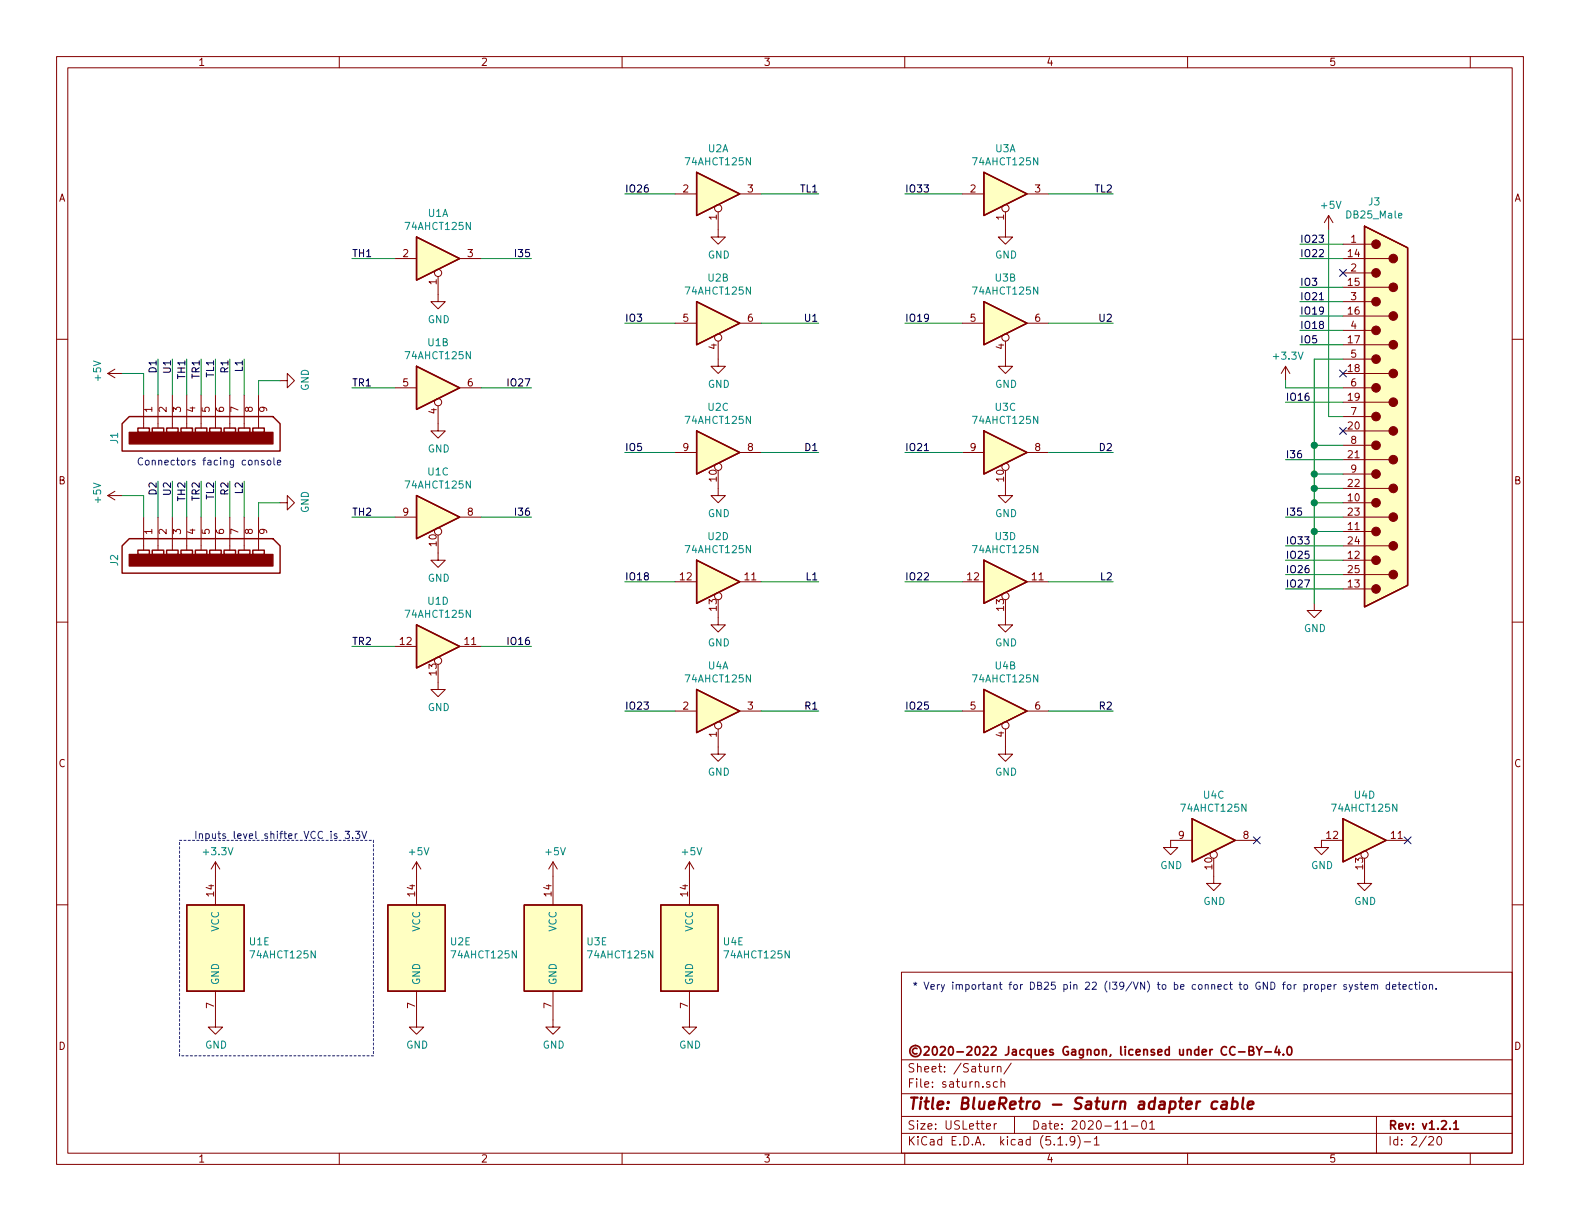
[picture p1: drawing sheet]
EESchema Schematic File Version 4
EELAYER 30 0
EELAYER END
$Descr USLetter 11000 8500
encoding utf-8
Sheet 2 20
Title "BlueRetro - Saturn adapter cable"
Date "2020-11-01"
Rev "v1.2.1"
Comp "©2020-2022 Jacques Gagnon, licensed under CC-BY-4.0"
Comment1 ""
Comment2 ""
Comment3 ""
Comment4 ""
$EndDescr
$Comp
L 74xx:74LS125 U1
U 1 1
P 3050 1800
F 0 "U1" H 3050 2117 50  0000 C CNN
F 1 "74AHCT125N" H 3050 2026 50  0000 C CNN
F 2 "" H 3050 1800 50  0001 C CNN
F 3 "http://www.ti.com/lit/gpn/sn74LS125" H 3050 1800 50  0001 C CNN
	1    3050 1800
	1    0    0    -1  
$EndComp
$Comp
L 74xx:74LS125 U1
U 2 1
P 3050 2700
F 0 "U1" H 3050 3017 50  0000 C CNN
F 1 "74AHCT125N" H 3050 2926 50  0000 C CNN
F 2 "" H 3050 2700 50  0001 C CNN
F 3 "http://www.ti.com/lit/gpn/sn74LS125" H 3050 2700 50  0001 C CNN
	2    3050 2700
	1    0    0    -1  
$EndComp
$Comp
L 74xx:74LS125 U1
U 3 1
P 3050 3600
F 0 "U1" H 3050 3917 50  0000 C CNN
F 1 "74AHCT125N" H 3050 3826 50  0000 C CNN
F 2 "" H 3050 3600 50  0001 C CNN
F 3 "http://www.ti.com/lit/gpn/sn74LS125" H 3050 3600 50  0001 C CNN
	3    3050 3600
	1    0    0    -1  
$EndComp
$Comp
L 74xx:74LS125 U1
U 4 1
P 3050 4500
F 0 "U1" H 3050 4817 50  0000 C CNN
F 1 "74AHCT125N" H 3050 4726 50  0000 C CNN
F 2 "" H 3050 4500 50  0001 C CNN
F 3 "http://www.ti.com/lit/gpn/sn74LS125" H 3050 4500 50  0001 C CNN
	4    3050 4500
	1    0    0    -1  
$EndComp
$Comp
L Connector:DB25_Male J3
U 1 1
P 9650 2900
F 0 "J3" H 9568 1408 50  0000 C CNN
F 1 "DB25_Male" H 9568 1499 50  0000 C CNN
F 2 "" H 9650 2900 50  0001 C CNN
F 3 " ~" H 9650 2900 50  0001 C CNN
	1    9650 2900
	1    0    0    1   
$EndComp
$Comp
L 74xx:74LS125 U3
U 5 1
P 3850 6600
F 0 "U3" H 4080 6646 50  0000 L CNN
F 1 "74AHCT125N" H 4080 6555 50  0000 L CNN
F 2 "" H 3850 6600 50  0001 C CNN
F 3 "http://www.ti.com/general/docs/suppproductinfo.tsp?distId=10&gotoUrl=http%3A%2F%2Fwww.ti.com%2Flit%2Fgpn%2Fsn74ahct125" H 3850 6600 50  0001 C CNN
	5    3850 6600
	1    0    0    -1  
$EndComp
$Comp
L 74xx:74LS125 U2
U 1 1
P 5000 1350
F 0 "U2" H 5000 1667 50  0000 C CNN
F 1 "74AHCT125N" H 5000 1576 50  0000 C CNN
F 2 "" H 5000 1350 50  0001 C CNN
F 3 "http://www.ti.com/lit/gpn/sn74LS125" H 5000 1350 50  0001 C CNN
	1    5000 1350
	1    0    0    -1  
$EndComp
$Comp
L 74xx:74LS125 U2
U 2 1
P 5000 2250
F 0 "U2" H 5000 2567 50  0000 C CNN
F 1 "74AHCT125N" H 5000 2476 50  0000 C CNN
F 2 "" H 5000 2250 50  0001 C CNN
F 3 "http://www.ti.com/lit/gpn/sn74LS125" H 5000 2250 50  0001 C CNN
	2    5000 2250
	1    0    0    -1  
$EndComp
$Comp
L 74xx:74LS125 U2
U 3 1
P 5000 3150
F 0 "U2" H 5000 3467 50  0000 C CNN
F 1 "74AHCT125N" H 5000 3376 50  0000 C CNN
F 2 "" H 5000 3150 50  0001 C CNN
F 3 "http://www.ti.com/lit/gpn/sn74LS125" H 5000 3150 50  0001 C CNN
	3    5000 3150
	1    0    0    -1  
$EndComp
$Comp
L 74xx:74LS125 U2
U 4 1
P 5000 4050
F 0 "U2" H 5000 4367 50  0000 C CNN
F 1 "74AHCT125N" H 5000 4276 50  0000 C CNN
F 2 "" H 5000 4050 50  0001 C CNN
F 3 "http://www.ti.com/lit/gpn/sn74LS125" H 5000 4050 50  0001 C CNN
	4    5000 4050
	1    0    0    -1  
$EndComp
$Comp
L 74xx:74LS125 U4
U 5 1
P 4800 6600
F 0 "U4" H 5030 6646 50  0000 L CNN
F 1 "74AHCT125N" H 5030 6555 50  0000 L CNN
F 2 "" H 4800 6600 50  0001 C CNN
F 3 "http://www.ti.com/general/docs/suppproductinfo.tsp?distId=10&gotoUrl=http%3A%2F%2Fwww.ti.com%2Flit%2Fgpn%2Fsn74ahct125" H 4800 6600 50  0001 C CNN
	5    4800 6600
	1    0    0    -1  
$EndComp
$Comp
L 74xx:74LS125 U1
U 5 1
P 1500 6600
F 0 "U1" H 1730 6646 50  0000 L CNN
F 1 "74AHCT125N" H 1730 6555 50  0000 L CNN
F 2 "" H 1500 6600 50  0001 C CNN
F 3 "http://www.ti.com/general/docs/suppproductinfo.tsp?distId=10&gotoUrl=http%3A%2F%2Fwww.ti.com%2Flit%2Fgpn%2Fsn74ahct125" H 1500 6600 50  0001 C CNN
	5    1500 6600
	1    0    0    -1  
$EndComp
$Comp
L 74xx:74LS125 U3
U 1 1
P 7000 1350
F 0 "U3" H 7000 1667 50  0000 C CNN
F 1 "74AHCT125N" H 7000 1576 50  0000 C CNN
F 2 "" H 7000 1350 50  0001 C CNN
F 3 "http://www.ti.com/lit/gpn/sn74LS125" H 7000 1350 50  0001 C CNN
	1    7000 1350
	1    0    0    -1  
$EndComp
$Comp
L 74xx:74LS125 U3
U 2 1
P 7000 2250
F 0 "U3" H 7000 2567 50  0000 C CNN
F 1 "74AHCT125N" H 7000 2476 50  0000 C CNN
F 2 "" H 7000 2250 50  0001 C CNN
F 3 "http://www.ti.com/lit/gpn/sn74LS125" H 7000 2250 50  0001 C CNN
	2    7000 2250
	1    0    0    -1  
$EndComp
$Comp
L 74xx:74LS125 U3
U 3 1
P 7000 3150
F 0 "U3" H 7000 3467 50  0000 C CNN
F 1 "74AHCT125N" H 7000 3376 50  0000 C CNN
F 2 "" H 7000 3150 50  0001 C CNN
F 3 "http://www.ti.com/lit/gpn/sn74LS125" H 7000 3150 50  0001 C CNN
	3    7000 3150
	1    0    0    -1  
$EndComp
$Comp
L 74xx:74LS125 U3
U 4 1
P 7000 4050
F 0 "U3" H 7000 4367 50  0000 C CNN
F 1 "74AHCT125N" H 7000 4276 50  0000 C CNN
F 2 "" H 7000 4050 50  0001 C CNN
F 3 "http://www.ti.com/lit/gpn/sn74LS125" H 7000 4050 50  0001 C CNN
	4    7000 4050
	1    0    0    -1  
$EndComp
$Comp
L 74xx:74LS125 U4
U 1 1
P 5000 4950
F 0 "U4" H 5000 5267 50  0000 C CNN
F 1 "74AHCT125N" H 5000 5176 50  0000 C CNN
F 2 "" H 5000 4950 50  0001 C CNN
F 3 "http://www.ti.com/lit/gpn/sn74LS125" H 5000 4950 50  0001 C CNN
	1    5000 4950
	1    0    0    -1  
$EndComp
$Comp
L 74xx:74LS125 U4
U 2 1
P 7000 4950
F 0 "U4" H 7000 5267 50  0000 C CNN
F 1 "74AHCT125N" H 7000 5176 50  0000 C CNN
F 2 "" H 7000 4950 50  0001 C CNN
F 3 "http://www.ti.com/lit/gpn/sn74LS125" H 7000 4950 50  0001 C CNN
	2    7000 4950
	1    0    0    -1  
$EndComp
$Comp
L 74xx:74LS125 U4
U 3 1
P 8450 5850
F 0 "U4" H 8450 6167 50  0000 C CNN
F 1 "74AHCT125N" H 8450 6076 50  0000 C CNN
F 2 "" H 8450 5850 50  0001 C CNN
F 3 "http://www.ti.com/lit/gpn/sn74LS125" H 8450 5850 50  0001 C CNN
	3    8450 5850
	1    0    0    -1  
$EndComp
$Comp
L 74xx:74LS125 U4
U 4 1
P 9500 5850
F 0 "U4" H 9500 6167 50  0000 C CNN
F 1 "74AHCT125N" H 9500 6076 50  0000 C CNN
F 2 "" H 9500 5850 50  0001 C CNN
F 3 "http://www.ti.com/lit/gpn/sn74LS125" H 9500 5850 50  0001 C CNN
	4    9500 5850
	1    0    0    -1  
$EndComp
$Comp
L 74xx:74LS125 U2
U 5 1
P 2900 6600
F 0 "U2" H 3130 6646 50  0000 L CNN
F 1 "74AHCT125N" H 3130 6555 50  0000 L CNN
F 2 "" H 2900 6600 50  0001 C CNN
F 3 "http://www.ti.com/general/docs/suppproductinfo.tsp?distId=10&gotoUrl=http%3A%2F%2Fwww.ti.com%2Flit%2Fgpn%2Fsn74ahct125" H 2900 6600 50  0001 C CNN
	5    2900 6600
	1    0    0    -1  
$EndComp
Wire Wire Line
	9050 1700 9350 1700
Wire Wire Line
	9050 2100 9350 2100
Wire Wire Line
	9050 2300 9350 2300
$Comp
L power:+5V #PWR042
U 1 1
P 9250 1600
F 0 "#PWR042" H 9250 1450 50  0001 C CNN
F 1 "+5V" H 9265 1773 50  0000 C CNN
F 2 "" H 9250 1600 50  0001 C CNN
F 3 "" H 9250 1600 50  0001 C CNN
	1    9250 1600
	1    0    0    -1  
$EndComp
$Comp
L power:GND #PWR040
U 1 1
P 9150 4200
F 0 "#PWR040" H 9150 3950 50  0001 C CNN
F 1 "GND" H 9155 4027 50  0000 C CNN
F 2 "" H 9150 4200 50  0001 C CNN
F 3 "" H 9150 4200 50  0001 C CNN
	1    9150 4200
	1    0    0    -1  
$EndComp
Wire Wire Line
	9350 2500 9150 2500
Wire Wire Line
	9150 2500 9150 3100
Wire Wire Line
	9350 3300 9150 3300
Wire Wire Line
	9250 1600 9250 2900
Wire Wire Line
	9250 2900 9350 2900
$Comp
L power:+3.3V #PWR039
U 1 1
P 8950 2650
F 0 "#PWR039" H 8950 2500 50  0001 C CNN
F 1 "+3.3V" H 8965 2823 50  0000 C CNN
F 2 "" H 8950 2650 50  0001 C CNN
F 3 "" H 8950 2650 50  0001 C CNN
	1    8950 2650
	1    0    0    -1  
$EndComp
$Comp
L power:GND #PWR030
U 1 1
P 5000 4300
F 0 "#PWR030" H 5000 4050 50  0001 C CNN
F 1 "GND" H 5005 4127 50  0000 C CNN
F 2 "" H 5000 4300 50  0001 C CNN
F 3 "" H 5000 4300 50  0001 C CNN
	1    5000 4300
	1    0    0    -1  
$EndComp
$Comp
L power:GND #PWR029
U 1 1
P 5000 3400
F 0 "#PWR029" H 5000 3150 50  0001 C CNN
F 1 "GND" H 5005 3227 50  0000 C CNN
F 2 "" H 5000 3400 50  0001 C CNN
F 3 "" H 5000 3400 50  0001 C CNN
	1    5000 3400
	1    0    0    -1  
$EndComp
$Comp
L power:GND #PWR027
U 1 1
P 5000 1600
F 0 "#PWR027" H 5000 1350 50  0001 C CNN
F 1 "GND" H 5005 1427 50  0000 C CNN
F 2 "" H 5000 1600 50  0001 C CNN
F 3 "" H 5000 1600 50  0001 C CNN
	1    5000 1600
	1    0    0    -1  
$EndComp
$Comp
L power:GND #PWR028
U 1 1
P 5000 2500
F 0 "#PWR028" H 5000 2250 50  0001 C CNN
F 1 "GND" H 5005 2327 50  0000 C CNN
F 2 "" H 5000 2500 50  0001 C CNN
F 3 "" H 5000 2500 50  0001 C CNN
	1    5000 2500
	1    0    0    -1  
$EndComp
$Comp
L power:GND #PWR020
U 1 1
P 3050 2950
F 0 "#PWR020" H 3050 2700 50  0001 C CNN
F 1 "GND" H 3055 2777 50  0000 C CNN
F 2 "" H 3050 2950 50  0001 C CNN
F 3 "" H 3050 2950 50  0001 C CNN
	1    3050 2950
	1    0    0    -1  
$EndComp
$Comp
L power:GND #PWR022
U 1 1
P 3050 4750
F 0 "#PWR022" H 3050 4500 50  0001 C CNN
F 1 "GND" H 3055 4577 50  0000 C CNN
F 2 "" H 3050 4750 50  0001 C CNN
F 3 "" H 3050 4750 50  0001 C CNN
	1    3050 4750
	1    0    0    -1  
$EndComp
$Comp
L power:GND #PWR019
U 1 1
P 3050 2050
F 0 "#PWR019" H 3050 1800 50  0001 C CNN
F 1 "GND" H 3055 1877 50  0000 C CNN
F 2 "" H 3050 2050 50  0001 C CNN
F 3 "" H 3050 2050 50  0001 C CNN
	1    3050 2050
	1    0    0    -1  
$EndComp
$Comp
L power:GND #PWR021
U 1 1
P 3050 3850
F 0 "#PWR021" H 3050 3600 50  0001 C CNN
F 1 "GND" H 3055 3677 50  0000 C CNN
F 2 "" H 3050 3850 50  0001 C CNN
F 3 "" H 3050 3850 50  0001 C CNN
	1    3050 3850
	1    0    0    -1  
$EndComp
$Comp
L power:GND #PWR032
U 1 1
P 7000 1600
F 0 "#PWR032" H 7000 1350 50  0001 C CNN
F 1 "GND" H 7005 1427 50  0000 C CNN
F 2 "" H 7000 1600 50  0001 C CNN
F 3 "" H 7000 1600 50  0001 C CNN
	1    7000 1600
	1    0    0    -1  
$EndComp
$Comp
L power:GND #PWR034
U 1 1
P 7000 3400
F 0 "#PWR034" H 7000 3150 50  0001 C CNN
F 1 "GND" H 7005 3227 50  0000 C CNN
F 2 "" H 7000 3400 50  0001 C CNN
F 3 "" H 7000 3400 50  0001 C CNN
	1    7000 3400
	1    0    0    -1  
$EndComp
$Comp
L power:GND #PWR033
U 1 1
P 7000 2500
F 0 "#PWR033" H 7000 2250 50  0001 C CNN
F 1 "GND" H 7005 2327 50  0000 C CNN
F 2 "" H 7000 2500 50  0001 C CNN
F 3 "" H 7000 2500 50  0001 C CNN
	1    7000 2500
	1    0    0    -1  
$EndComp
$Comp
L power:GND #PWR035
U 1 1
P 7000 4300
F 0 "#PWR035" H 7000 4050 50  0001 C CNN
F 1 "GND" H 7005 4127 50  0000 C CNN
F 2 "" H 7000 4300 50  0001 C CNN
F 3 "" H 7000 4300 50  0001 C CNN
	1    7000 4300
	1    0    0    -1  
$EndComp
$Comp
L power:GND #PWR031
U 1 1
P 5000 5200
F 0 "#PWR031" H 5000 4950 50  0001 C CNN
F 1 "GND" H 5005 5027 50  0000 C CNN
F 2 "" H 5000 5200 50  0001 C CNN
F 3 "" H 5000 5200 50  0001 C CNN
	1    5000 5200
	1    0    0    -1  
$EndComp
$Comp
L power:GND #PWR038
U 1 1
P 8450 6100
F 0 "#PWR038" H 8450 5850 50  0001 C CNN
F 1 "GND" H 8455 5927 50  0000 C CNN
F 2 "" H 8450 6100 50  0001 C CNN
F 3 "" H 8450 6100 50  0001 C CNN
	1    8450 6100
	1    0    0    -1  
$EndComp
$Comp
L power:GND #PWR043
U 1 1
P 9500 6100
F 0 "#PWR043" H 9500 5850 50  0001 C CNN
F 1 "GND" H 9505 5927 50  0000 C CNN
F 2 "" H 9500 6100 50  0001 C CNN
F 3 "" H 9500 6100 50  0001 C CNN
	1    9500 6100
	1    0    0    -1  
$EndComp
$Comp
L power:GND #PWR036
U 1 1
P 7000 5200
F 0 "#PWR036" H 7000 4950 50  0001 C CNN
F 1 "GND" H 7005 5027 50  0000 C CNN
F 2 "" H 7000 5200 50  0001 C CNN
F 3 "" H 7000 5200 50  0001 C CNN
	1    7000 5200
	1    0    0    -1  
$EndComp
$Comp
L power:GND #PWR014
U 1 1
P 1500 7100
F 0 "#PWR014" H 1500 6850 50  0001 C CNN
F 1 "GND" H 1505 6927 50  0000 C CNN
F 2 "" H 1500 7100 50  0001 C CNN
F 3 "" H 1500 7100 50  0001 C CNN
	1    1500 7100
	1    0    0    -1  
$EndComp
$Comp
L power:GND #PWR026
U 1 1
P 4800 7100
F 0 "#PWR026" H 4800 6850 50  0001 C CNN
F 1 "GND" H 4805 6927 50  0000 C CNN
F 2 "" H 4800 7100 50  0001 C CNN
F 3 "" H 4800 7100 50  0001 C CNN
	1    4800 7100
	1    0    0    -1  
$EndComp
$Comp
L power:GND #PWR024
U 1 1
P 3850 7100
F 0 "#PWR024" H 3850 6850 50  0001 C CNN
F 1 "GND" H 3855 6927 50  0000 C CNN
F 2 "" H 3850 7100 50  0001 C CNN
F 3 "" H 3850 7100 50  0001 C CNN
	1    3850 7100
	1    0    0    -1  
$EndComp
$Comp
L power:GND #PWR018
U 1 1
P 2900 7100
F 0 "#PWR018" H 2900 6850 50  0001 C CNN
F 1 "GND" H 2905 6927 50  0000 C CNN
F 2 "" H 2900 7100 50  0001 C CNN
F 3 "" H 2900 7100 50  0001 C CNN
	1    2900 7100
	1    0    0    -1  
$EndComp
$Comp
L power:+3.3V #PWR013
U 1 1
P 1500 6100
F 0 "#PWR013" H 1500 5950 50  0001 C CNN
F 1 "+3.3V" H 1515 6273 50  0000 C CNN
F 2 "" H 1500 6100 50  0001 C CNN
F 3 "" H 1500 6100 50  0001 C CNN
	1    1500 6100
	1    0    0    -1  
$EndComp
$Comp
L power:+5V #PWR023
U 1 1
P 3850 6100
F 0 "#PWR023" H 3850 5950 50  0001 C CNN
F 1 "+5V" H 3865 6273 50  0000 C CNN
F 2 "" H 3850 6100 50  0001 C CNN
F 3 "" H 3850 6100 50  0001 C CNN
	1    3850 6100
	1    0    0    -1  
$EndComp
$Comp
L power:+5V #PWR017
U 1 1
P 2900 6100
F 0 "#PWR017" H 2900 5950 50  0001 C CNN
F 1 "+5V" H 2915 6273 50  0000 C CNN
F 2 "" H 2900 6100 50  0001 C CNN
F 3 "" H 2900 6100 50  0001 C CNN
	1    2900 6100
	1    0    0    -1  
$EndComp
$Comp
L power:+5V #PWR025
U 1 1
P 4800 6100
F 0 "#PWR025" H 4800 5950 50  0001 C CNN
F 1 "+5V" H 4815 6273 50  0000 C CNN
F 2 "" H 4800 6100 50  0001 C CNN
F 3 "" H 4800 6100 50  0001 C CNN
	1    4800 6100
	1    0    0    -1  
$EndComp
NoConn ~ 8750 5850
NoConn ~ 9800 5850
$Comp
L power:GND #PWR041
U 1 1
P 9200 5850
F 0 "#PWR041" H 9200 5600 50  0001 C CNN
F 1 "GND" H 9205 5677 50  0000 C CNN
F 2 "" H 9200 5850 50  0001 C CNN
F 3 "" H 9200 5850 50  0001 C CNN
	1    9200 5850
	1    0    0    -1  
$EndComp
$Comp
L power:GND #PWR037
U 1 1
P 8150 5850
F 0 "#PWR037" H 8150 5600 50  0001 C CNN
F 1 "GND" H 8155 5677 50  0000 C CNN
F 2 "" H 8150 5850 50  0001 C CNN
F 3 "" H 8150 5850 50  0001 C CNN
	1    8150 5850
	1    0    0    -1  
$EndComp
Wire Notes Line
	1250 7350 1250 5850
Wire Notes Line
	1250 5850 2600 5850
Wire Notes Line
	2600 5850 2600 7350
Wire Notes Line
	2600 7350 1250 7350
Text Notes 1350 5850 0    50   ~ 0
Inputs level shifter VCC is 3.3V
Wire Wire Line
	2750 1800 2450 1800
Wire Wire Line
	2750 2700 2450 2700
Wire Wire Line
	2750 3600 2450 3600
Wire Wire Line
	2750 4500 2450 4500
Wire Wire Line
	3350 1800 3700 1800
Wire Wire Line
	3350 2700 3700 2700
Wire Wire Line
	3350 3600 3700 3600
Wire Wire Line
	3350 4500 3700 4500
Text Label 2450 1800 0    50   ~ 0
TH1
Text Label 2450 2700 0    50   ~ 0
TR1
Text Label 2450 3600 0    50   ~ 0
TH2
Text Label 2450 4500 0    50   ~ 0
TR2
Text Label 3700 1800 2    50   ~ 0
I35
Text Label 3700 2700 2    50   ~ 0
IO27
Text Label 3700 3600 2    50   ~ 0
I36
Text Label 3700 4500 2    50   ~ 0
IO16
Wire Wire Line
	4700 1350 4350 1350
Wire Wire Line
	4700 2250 4350 2250
Wire Wire Line
	4700 3150 4350 3150
Wire Wire Line
	4700 4050 4350 4050
Wire Wire Line
	4700 4950 4350 4950
Wire Wire Line
	5300 4950 5700 4950
Wire Wire Line
	5300 4050 5700 4050
Wire Wire Line
	5300 3150 5700 3150
Wire Wire Line
	5300 2250 5700 2250
Wire Wire Line
	5300 1350 5700 1350
Wire Wire Line
	6700 1350 6300 1350
Wire Wire Line
	6700 2250 6300 2250
Wire Wire Line
	6700 3150 6300 3150
Wire Wire Line
	6700 4050 6300 4050
Wire Wire Line
	6700 4950 6300 4950
Wire Wire Line
	7300 4950 7750 4950
Wire Wire Line
	7300 4050 7750 4050
Wire Wire Line
	7300 3150 7750 3150
Wire Wire Line
	7300 2250 7750 2250
Wire Wire Line
	7300 1350 7750 1350
Text Label 4350 1350 0    50   ~ 0
IO26
Text Label 4350 2250 0    50   ~ 0
IO3
Text Label 4350 3150 0    50   ~ 0
IO5
Text Label 4350 4050 0    50   ~ 0
IO18
Text Label 4350 4950 0    50   ~ 0
IO23
Text Label 5700 1350 2    50   ~ 0
TL1
Text Label 5700 2250 2    50   ~ 0
U1
Text Label 5700 3150 2    50   ~ 0
D1
Text Label 5700 4050 2    50   ~ 0
L1
Text Label 5700 4950 2    50   ~ 0
R1
Text Label 6300 1350 0    50   ~ 0
IO33
Text Label 6300 2250 0    50   ~ 0
IO19
Text Label 6300 3150 0    50   ~ 0
IO21
Text Label 6300 4050 0    50   ~ 0
IO22
Text Label 6300 4950 0    50   ~ 0
IO25
Text Label 7750 1350 2    50   ~ 0
TL2
Text Label 7750 2250 2    50   ~ 0
U2
Text Label 7750 3150 2    50   ~ 0
D2
Text Label 7750 4050 2    50   ~ 0
L2
Text Label 7750 4950 2    50   ~ 0
R2
$Comp
L Connector_Gaming:Saturn J1
U 1 1
P 1600 2950
F 0 "J1" H 1700 2150 50  0000 C CNN
F 1 "Conn_01x09" H 1700 2150 50  0001 C CNN
F 2 "" H 1600 2950 50  0001 C CNN
F 3 "~" H 1600 2950 50  0001 C CNN
	1    1600 2950
	0    1    1    0   
$EndComp
$Comp
L power:GND #PWR015
U 1 1
P 1950 2650
F 0 "#PWR015" H 1950 2400 50  0001 C CNN
F 1 "GND" H 1955 2477 50  0000 C CNN
F 2 "" H 1950 2650 50  0001 C CNN
F 3 "" H 1950 2650 50  0001 C CNN
	1    1950 2650
	0    -1   -1   0   
$EndComp
$Comp
L power:GND #PWR016
U 1 1
P 1950 3500
F 0 "#PWR016" H 1950 3250 50  0001 C CNN
F 1 "GND" H 1955 3327 50  0000 C CNN
F 2 "" H 1950 3500 50  0001 C CNN
F 3 "" H 1950 3500 50  0001 C CNN
	1    1950 3500
	0    -1   -1   0   
$EndComp
$Comp
L power:+5V #PWR012
U 1 1
P 850 3450
F 0 "#PWR012" H 850 3300 50  0001 C CNN
F 1 "+5V" H 865 3623 50  0000 C CNN
F 2 "" H 850 3450 50  0001 C CNN
F 3 "" H 850 3450 50  0001 C CNN
	1    850  3450
	0    -1   -1   0   
$EndComp
$Comp
L power:+5V #PWR011
U 1 1
P 850 2600
F 0 "#PWR011" H 850 2450 50  0001 C CNN
F 1 "+5V" H 865 2773 50  0000 C CNN
F 2 "" H 850 2600 50  0001 C CNN
F 3 "" H 850 2600 50  0001 C CNN
	1    850  2600
	0    -1   -1   0   
$EndComp
Wire Wire Line
	1000 2750 1000 2600
Wire Wire Line
	1000 2600 850  2600
Wire Wire Line
	1800 2750 1800 2650
Wire Wire Line
	1800 2650 1950 2650
Wire Wire Line
	1000 3600 1000 3450
Wire Wire Line
	1000 3450 850  3450
Wire Wire Line
	1800 3600 1800 3500
Wire Wire Line
	1800 3500 1950 3500
Wire Wire Line
	1700 3600 1700 3350
Wire Wire Line
	1600 3600 1600 3350
Wire Wire Line
	1500 3600 1500 3350
Wire Wire Line
	1400 3600 1400 3350
Wire Wire Line
	1300 3600 1300 3350
Wire Wire Line
	1200 3600 1200 3350
Wire Wire Line
	1100 3600 1100 3350
Wire Wire Line
	1700 2750 1700 2500
Wire Wire Line
	1600 2750 1600 2500
Wire Wire Line
	1500 2750 1500 2500
Wire Wire Line
	1400 2750 1400 2500
Wire Wire Line
	1300 2750 1300 2500
Wire Wire Line
	1200 2750 1200 2500
Wire Wire Line
	1100 2750 1100 2500
Text Label 1100 2500 3    50   ~ 0
D1
Text Label 1200 2500 3    50   ~ 0
U1
Text Label 1300 2500 3    50   ~ 0
TH1
Text Label 1400 2500 3    50   ~ 0
TR1
Text Label 1500 2500 3    50   ~ 0
TL1
Text Label 1600 2500 3    50   ~ 0
R1
Text Label 1700 2500 3    50   ~ 0
L1
Text Label 1100 3350 3    50   ~ 0
D2
Text Label 1200 3350 3    50   ~ 0
U2
Text Label 1300 3350 3    50   ~ 0
TH2
Text Label 1400 3350 3    50   ~ 0
TR2
Text Label 1500 3350 3    50   ~ 0
TL2
Text Label 1600 3350 3    50   ~ 0
R2
Text Label 1700 3350 3    50   ~ 0
L2
Text Label 9050 2200 0    50   ~ 0
IO19
Text Label 9050 2100 0    50   ~ 0
IO21
Text Label 9050 1800 0    50   ~ 0
IO22
Text Label 8950 3900 0    50   ~ 0
IO25
Wire Wire Line
	9350 1800 9050 1800
Wire Wire Line
	9350 2200 9050 2200
Wire Wire Line
	9350 2400 9050 2400
Wire Wire Line
	8950 2700 8950 2650
Wire Wire Line
	8950 2700 9350 2700
Wire Wire Line
	9350 4100 8950 4100
Wire Wire Line
	9350 3800 8950 3800
Wire Wire Line
	9350 3600 8950 3600
Wire Wire Line
	9350 3200 8950 3200
Text Label 8950 2800 0    50   ~ 0
IO16
Text Label 9050 2000 0    50   ~ 0
IO3
Text Label 9050 2400 0    50   ~ 0
IO5
Text Label 9050 1700 0    50   ~ 0
IO23
Text Label 8950 4000 0    50   ~ 0
IO26
Text Label 8950 4100 0    50   ~ 0
IO27
Text Label 8950 3800 0    50   ~ 0
IO33
Text Label 8950 3200 0    50   ~ 0
I36
Text Label 8950 3600 0    50   ~ 0
I35
Wire Wire Line
	9350 3100 9150 3100
Connection ~ 9150 3100
Wire Wire Line
	9150 3100 9150 3300
Wire Wire Line
	9150 3300 9150 3400
Connection ~ 9150 3300
Wire Wire Line
	9350 3400 9150 3400
Connection ~ 9150 3400
Wire Wire Line
	9150 3400 9150 3500
Wire Wire Line
	9350 2800 8950 2800
Wire Wire Line
	9350 2000 9050 2000
Wire Wire Line
	9350 3900 8950 3900
Text Label 9050 2300 0    50   ~ 0
IO18
Wire Wire Line
	8950 4000 9350 4000
Wire Wire Line
	9350 3700 9150 3700
Connection ~ 9150 3700
Wire Wire Line
	9150 3700 9150 4200
NoConn ~ 9350 1900
NoConn ~ 9350 2600
Wire Wire Line
	9350 3500 9150 3500
Connection ~ 9150 3500
Wire Wire Line
	9150 3500 9150 3700
NoConn ~ 9350 3000
Text Notes 6350 6900 0    50   ~ 0
* Very important for DB25 pin 22 (I39/VN) to be connect to GND for proper system detection.
$Comp
L Connector_Gaming:Saturn J2
U 1 1
P 1600 3800
F 0 "J2" H 1700 3000 50  0000 C CNN
F 1 "Conn_01x09" H 1518 4326 50  0001 C CNN
F 2 "" H 1600 3800 50  0001 C CNN
F 3 "~" H 1600 3800 50  0001 C CNN
	1    1600 3800
	0    1    1    0   
$EndComp
Text Notes 950  3250 0    50   ~ 0
Connectors facing console
$EndSCHEMATC
